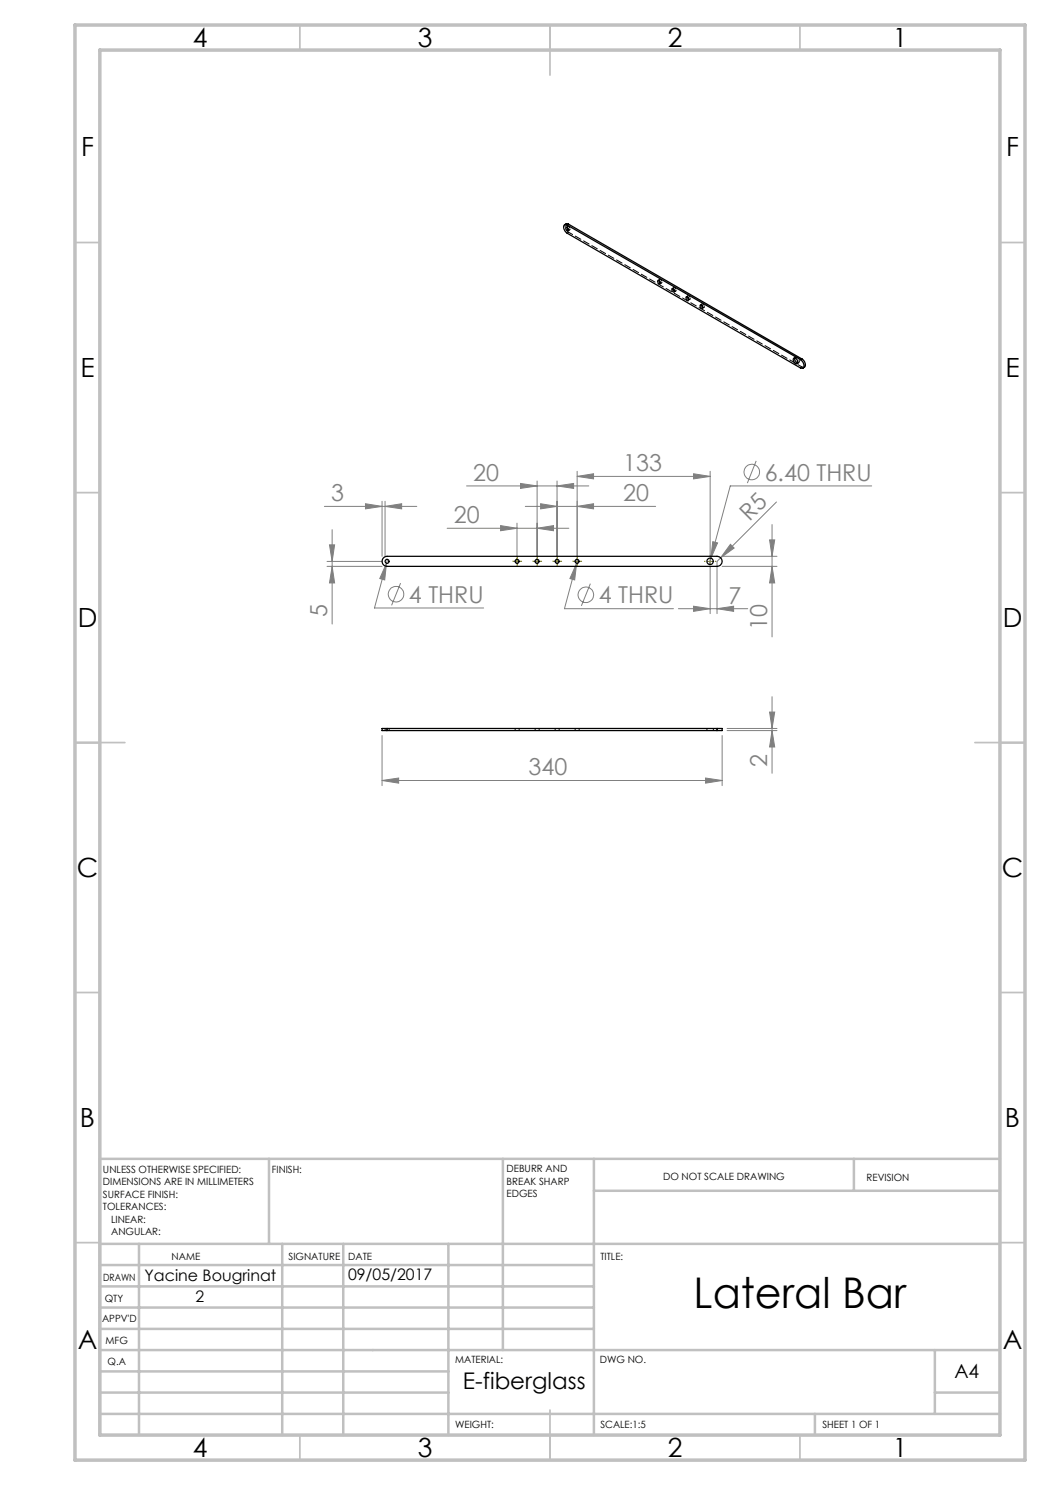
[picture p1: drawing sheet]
<svg xmlns="http://www.w3.org/2000/svg" width="210mm" height="297mm" viewBox="0 0 210 297" stroke-linecap="round" stroke-linejoin="round" font-family="sans-serif">
<g fill="none" stroke="#808080" stroke-width=".2">
<path d="M93.3 97.2h24.5M104.1 96.7l3.3 .5-3.3 .5zM107.4 96.2v15.1M111.4 97.2l3.3-.5v1zM111.4 96.2v15.1M115.4 95.3l3.3-.5v1zM115.4 94.3v17M115.4 95.3h26.6M138.7 94.8l3.3 .5-3.3 .5zM142 94.3v17M151.2 92.2l-1.7 4.4M174.3 97.2h-28.3l-3.8 14.5"/>
<path d="M64.9 101.3h18.5M65.4 113.3h11M65.4 112.3h11M65.9 109h1l-.5 3.3zM66.4 105.9v18.9M66.4 113.3l.5 3.3h-1zM73.1 100.7l3.3 .6-3.3 .5zM76.4 100.3v11M77 101.3l3.3-.6v1.1zM77 100.3v11M77.3 112.7l-.4 3.3-.9-.3zM77.3 112.7l-2.4 8.9h21.8"/>
<path d="M77.5 111.9l-.2 .8M80.1 116.6l-1.8 4.5M89.4 105.7h24.4M100.1 105.1l3.3 .6-3.3 .4zM103.4 104.6v6.7M105.1 101.3h26M107.4 105.7l3.3-.6v1zM108.1 100.7l3.3 .6-3.3 .5zM115.3 112.7l-.4 3.3-.9-.3zM115.3 112.7l-2.4 9h21.8M115.4 101.3l3.3-.6v1.1zM115.5 111.9l-.2 .8"/>
<path d="M118.1 116.7l-1.8 4.5M142 113.3v9.4M142.2 111.7l-.3 1.2M142.6 108.3l.9 .3-1.3 3.1zM144.4 111.3h11M144.4 113.3h11M146.1 108.9l.7 .7-2.7 2zM153.9 108h1l-.5 3.3zM154.4 104.9v22.5M154.4 113.3l.5 3.3h-1zM155.3 100.4l-11.9 11.9v10.4M135.7 121.7h13.8"/>
<path d="M138.7 121.2l3.3 .5-3.3 .6zM143.4 121.7l3.3-.5v1.1zM154.4 139.3v15.4M76.4 156.1l3.3-.5v1zM76.4 147.1v10M76.4 156.1h68M141.1 155.6l3.3 .5-3.3 .5zM144.4 147.1v10M145.4 145.7h10M145.4 146.1h10M153.9 142.4h1l-.5 3.3zM154.4 146.1l.5 3.3h-1z"/>
<circle cx="150.3" cy="94.4" r="1.56"/>
<circle cx="79.2" cy="118.8" r="1.55"/>
<circle cx="117.2" cy="119" r="1.56"/>
</g>
<g fill="none" stroke="#808000" stroke-width=".2" stroke-dasharray="15.2 1.3 1.3 1.3">
<path d="M102.9 112.3h-.4M103.4 111.8v-.4M103.4 112.8v.4M103.9 112.3h.4M106.9 112.3h-.4M107.4 111.8v-.4M107.4 112.8v.4M107.9 112.3h.4M110.9 112.3h-.4M111.4 111.8v-.4M111.4 112.8v.4M111.9 112.3h.4"/>
<path d="M114.9 112.3h-.4M115.4 111.8v-.4M115.4 112.8v.4M115.9 112.3h.4M141 112.3h-.1M142 111.3v-.2M142 113.3v.1M143 112.3h.2"/>
</g>
<path d="M102.9 112.3h1M103.4 111.8v1M106.9 112.3h1M107.4 111.8v1M110.9 112.3h1M111.4 111.8v1M114.9 112.3h1M115.4 111.8v1M141.5 112.3h1M142 111.8v1" fill="none" stroke="#808000" stroke-width=".2"/>
<g fill="none" stroke="#c0c0c0" stroke-width=".35">
<path d="M60 5v5M110 5v10M160 5v5M15 48.5h5M200 48.5h5M15 98.5h5M200 98.5h5M15 148.5h10M195 148.5h10M15 198.5h5M200 198.5h5M15 248.5h5"/>
<path d="M200 248.5h5M60 287v5M110 282v10M160 287v5"/>
</g>
<g fill="none" stroke="#c0c0c0" stroke-width=".5">
<path d="M53.8 231.8v17M100.6 231.8v38.2M118.8 231.8v55.2M118.8 238.2h81.2M170.8 231.8v6.4M200 231.8h-180v55.2M20 248.8h180M20 257.3h98.8M20 253h98.8M27.8 248.8v38.2M56.4 248.8v38.2M68.7 248.8v38.2"/>
<path d="M89.7 248.8v38.2M20 265.8h98.8M20 261.5h98.8M20 278.5h69.7M20 274.3h69.7M20 270h180M187 278.5h13M187 270v12.8M20 282.8h180M163 282.8v4.2"/>
</g>
<path d="M15 5h190v287h-190zM20 10h180v277h-180z" fill="none" stroke="#c0c0c0" stroke-width=".7"/>
<g fill="#808080">
<path d="M146.1 108.9l.7 .7-2.7 2z"/>
<path d="M77 101.3l3.3-.6v1.1zM73.1 100.7l3.3 .6-3.3 .5zM143.4 121.7l3.3-.5v1.1zM138.7 121.2l3.3 .5-3.3 .6z"/>
<path d="M77.3 112.7l-1.3 3 .9 .3zM115.3 112.7l-1.3 3 .9 .3zM142.6 108.3l-.4 3.4 1.3-3.1zM76.4 156.1l3.3-.5v1zM141.1 155.6l3.3 .5-3.3 .5z"/>
<path d="M115.4 101.3l3.3-.6v1.1zM108.1 100.7l3.3 .6-3.3 .5zM111.4 97.2l3.3-.5v1zM104.1 96.7l3.3 .5-3.3 .5zM107.4 105.7l3.3-.6v1zM100.1 105.1l3.3 .6-3.3 .4z"/>
<path d="M153.9 108h1l-.5 3.3zM154.4 113.3l.5 3.3h-1zM65.9 109h1l-.5 3.3zM66.4 113.3l.5 3.3h-1zM153.9 142.4h1l-.5 3.3zM154.4 146.1l.5 3.3h-1z"/>
<path d="M115.4 95.3l3.3-.5v1zM138.7 94.8l3.3 .5-3.3 .5z"/>
</g>
<g fill="none" stroke="#000" stroke-width=".25">
<path d="M113.2 45.5a.39 .39 0 0 1 .4 .2 .39 .39 0 0 1-.1 .5l-.3-.3zM113.4 45a.5 .5 0 0 0-.7 .1 .5 .5 0 0 0 .1 .7l.6 .8 46.7 27a.52 .52 0 0 0 .7-.1 .52 .52 0 0 0-.1-.7l-.6-.9M113.4 45.5l.3 .5M113.4 45l46.7 26.9M113.7 44.8l-.3-.1-.5 .2M113.7 44.8l-.3 .2M113.7 44.8l46.7 27M131.6 56.1a.38 .38 0 0 1 .4 .2 .38 .38 0 0 1-.1 .5l-.3-.3zM131.8 56.1l.3 .5M134.4 57.7a.38 .38 0 0 1 .5 .2 .38 .38 0 0 1-.2 .5l-.3-.3zM134.7 57.7l.2 .5M137.2 59.4a.38 .38 0 0 1 .5 .2 .38 .38 0 0 1-.1 .5l-.3-.2z"/>
<path d="M137.5 59.4l.3 .5M140 61.1a.39 .39 0 0 1 .5 .1 .39 .39 0 0 1-.1 .5l-.2-.2zM140.3 61l.3 .5M158.8 71.6a.66 .66 0 0 1 .6 .4 .66 .66 0 0 1-.1 .8 .81 .81 0 0 1-.5-1.2zM159 71.6a.89 .89 0 0 0 .5 1M160.4 71.8a1.01 1.01 0 0 1 .7 .8 1.01 1.01 0 0 1-.5 1M160.4 71.8l-.3 .1M76.6 111.7l.8-.4h66a1.01 1.01 0 0 1 1 1 1.01 1.01 0 0 1-1 1h-66a1.01 1.01 0 0 1-.9-.6 1.01 1.01 0 0 1 .1-1zM77.4 145.7h-1v.4h1M77.4 145.7v.4M77.4 145.7h66M77.4 146.1h66"/>
<path d="M143.4 145.7h1v.4h-1M143.4 145.7v.4"/>
<circle cx="77.4" cy="112.3" r=".39"/>
<circle cx="103.4" cy="112.3" r=".39"/>
<circle cx="107.4" cy="112.3" r=".39"/>
<circle cx="111.4" cy="112.3" r=".39"/>
<circle cx="115.4" cy="112.3" r=".39"/>
<circle cx="142" cy="112.3" r=".64"/>
</g>
<g fill="none" stroke="#000" stroke-width=".2" stroke-dasharray="1.3 .6">
<path d="M113.4 46.6l.3-.2M113.5 45.3l-.3 .2M113.6 46.1l.3-.1M114 45.8l-.1 .2h-.2M131.9 55.9l-.3 .2M132 56.8l.3-.2M132.4 56.4l-.1 .2h-.2M134.7 57.5l-.2 .2M134.9 58.4l.2-.2M135.2 58v.2h-.3M137.6 59.2l-.3 .1M138.1 59.7l-.1 .1h-.2"/>
<path d="M137.7 60l.3-.1M140.4 60.8l-.3 .2M140.5 61.7l.3-.2M140.9 61.3l-.1 .2h-.2M159.1 71.4l-.3 .2M159.4 72.7l.3-.1M159.9 72.3l-.1 .2-.2 .1M160.1 73.6l.3-.2M160.4 73.4h.5M77 145.7v.4M77.4 145.7v.4M77.8 146.1v-.4"/>
<path d="M103 145.7v.4M103.8 146.1v-.4M107 145.7v.4M107.8 146.1v-.4M111 145.7v.4M111.8 146.1v-.4M115 145.7v.4M115.8 146.1v-.4M141.4 145.7v.4M142.7 146.1v-.4M143.4 145.7v.4"/>
</g>
<path d="M159 71.6a.53 .53 0 0 1 .6-.1 .53 .53 0 0 1 .2 .6l.1 .2" fill="none" stroke="#000" stroke-width=".2" stroke-dasharray="1.3 .6" stroke-dashoffset=".7"/>
<path d="M113.7 46.4l46.7 27" fill="none" stroke="#000" stroke-width=".2" stroke-dasharray="1.3 .6" stroke-dashoffset=".4"/>
<path d="M113.4 45.5l.1-.1a.38 .38 0 0 1 .4 0 .38 .38 0 0 1 .1 .4M131.8 56.1v-.1a.38 .38 0 0 1 .5 0 .38 .38 0 0 1 .1 .4M134.7 57.7v-.1a.38 .38 0 0 1 .4 0 .38 .38 0 0 1 .1 .4M137.5 59.3v-.1a.38 .38 0 0 1 .4 .1 .38 .38 0 0 1 .2 .4M140.3 61v-.1a.38 .38 0 0 1 .5 0 .38 .38 0 0 1 .1 .4" fill="none" stroke="#000" stroke-width=".2" stroke-dasharray="1.3 .6" stroke-dashoffset=".5"/>
<path d="M113.2 44.8a1.15 1.15 0 0 0 .5 1.6" fill="none" stroke="#000" stroke-width=".2" stroke-dasharray="1.3 .6" stroke-dashoffset=".6"/>
<text font-size="8.5" x="138.7" y="261.5">Lateral Bar</text>
<g font-size="5.3">
<text x="38.5" y="9.5">4</text>
<text x="83.5" y="9.5">3</text>
<text x="133.6" y="9.5">2</text>
<text x="178.6" y="9.5">1</text>
<text x="16.2" y="31.3">F</text>
<text x="201.2" y="31.3">F</text>
<text x="16.1" y="75.5">E</text>
<text x="201.1" y="75.5">E</text>
<text x="15.5" y="125.5">D</text>
<text x="200.5" y="125.5">D</text>
<text x="15.4" y="175.5">C</text>
<text x="200.4" y="175.5">C</text>
<text x="16" y="225.5">B</text>
<text x="201" y="225.5">B</text>
<text x="15.5" y="269.8">A</text>
<text x="200.5" y="269.8">A</text>
<text x="38.5" y="291.5">4</text>
<text x="83.5" y="291.5">3</text>
<text x="133.6" y="291.5">2</text>
<text x="178.6" y="291.5">1</text>
</g>
<g font-size="4.7" fill="#808080">
<text x="124.6" y="94.2">133</text>
<text x="66.2" y="100.2">3</text>
<text x="94.6" y="96.2">20</text>
<text x="124.7" y="100.2">20</text>
<text x="152.9" y="96.1">6.40 THRU</text>
<text x="90.7" y="104.6">20</text>
<text x="149.9" y="104.4" transform="rotate(-45 149.9 104.4)">R5</text>
<text x="65.4" y="123.5" transform="rotate(-90 65.4 123.5)">5</text>
<text x="81.8" y="120.5">4 THRU</text>
<text x="119.8" y="120.7">4 THRU</text>
<text x="145.7" y="120.7">7</text>
<text x="153.4" y="126.1" transform="rotate(-90 153.4 126.1)">10</text>
<text x="105.7" y="155.1">340</text>
<text x="153.4" y="153.3" transform="rotate(-90 153.4 153.3)">2</text>
</g>
<text font-size="4.6" x="92.6" y="277.9">E-fiberglass</text>
<text font-size="3.9" x="190.9" y="275.5">A4</text>
<g font-size="3.2">
<text x="28.9" y="256.1">Yacine Bougrinat</text>
<text x="69.6" y="256">09/05/2017</text>
<text x="39.1" y="260.4">2</text>
</g>
<g font-size="2">
<text x="20.6" y="234.6">UNLESS OTHERWISE SPECIFIED:</text>
<text x="20.6" y="237.1">DIMENSIONS ARE IN MILLIMETERS</text>
<text x="20.6" y="239.6">SURFACE FINISH:</text>
<text x="54.4" y="234.6">FINISH:</text>
<text x="101.3" y="234.5">DEBURR AND</text>
<text x="101.3" y="237">BREAK SHARP</text>
<text x="101.3" y="239.5">EDGES</text>
<text x="132.6" y="236">DO NOT SCALE DRAWING</text>
<text x="173.3" y="236.2">REVISION</text>
<text x="20.6" y="242.1">TOLERANCES:</text>
<text x="22.2" y="244.6">LINEAR:</text>
<text x="22.2" y="247.1">ANGULAR:</text>
<text x="34.3" y="252">NAME</text>
<text x="57.7" y="251.9">SIGNATURE</text>
<text x="69.6" y="251.9">DATE</text>
<text x="120.1" y="251.9">TITLE:</text>
<text x="20.6" y="256.1">DRAWN</text>
<text x="20.9" y="260.3">QTY</text>
<text x="20.4" y="264.4">APPV'D</text>
<text x="21.1" y="268.8">MFG</text>
<text x="21.5" y="273">Q.A</text>
<text x="91" y="272.5">MATERIAL:</text>
<text x="120" y="272.5">DWG NO.</text>
<text x="91" y="285.6">WEIGHT:</text>
<text x="120.1" y="285.6">SCALE:1:5</text>
<text x="164.5" y="285.6">SHEET 1 OF 1</text>
</g>
</svg>
